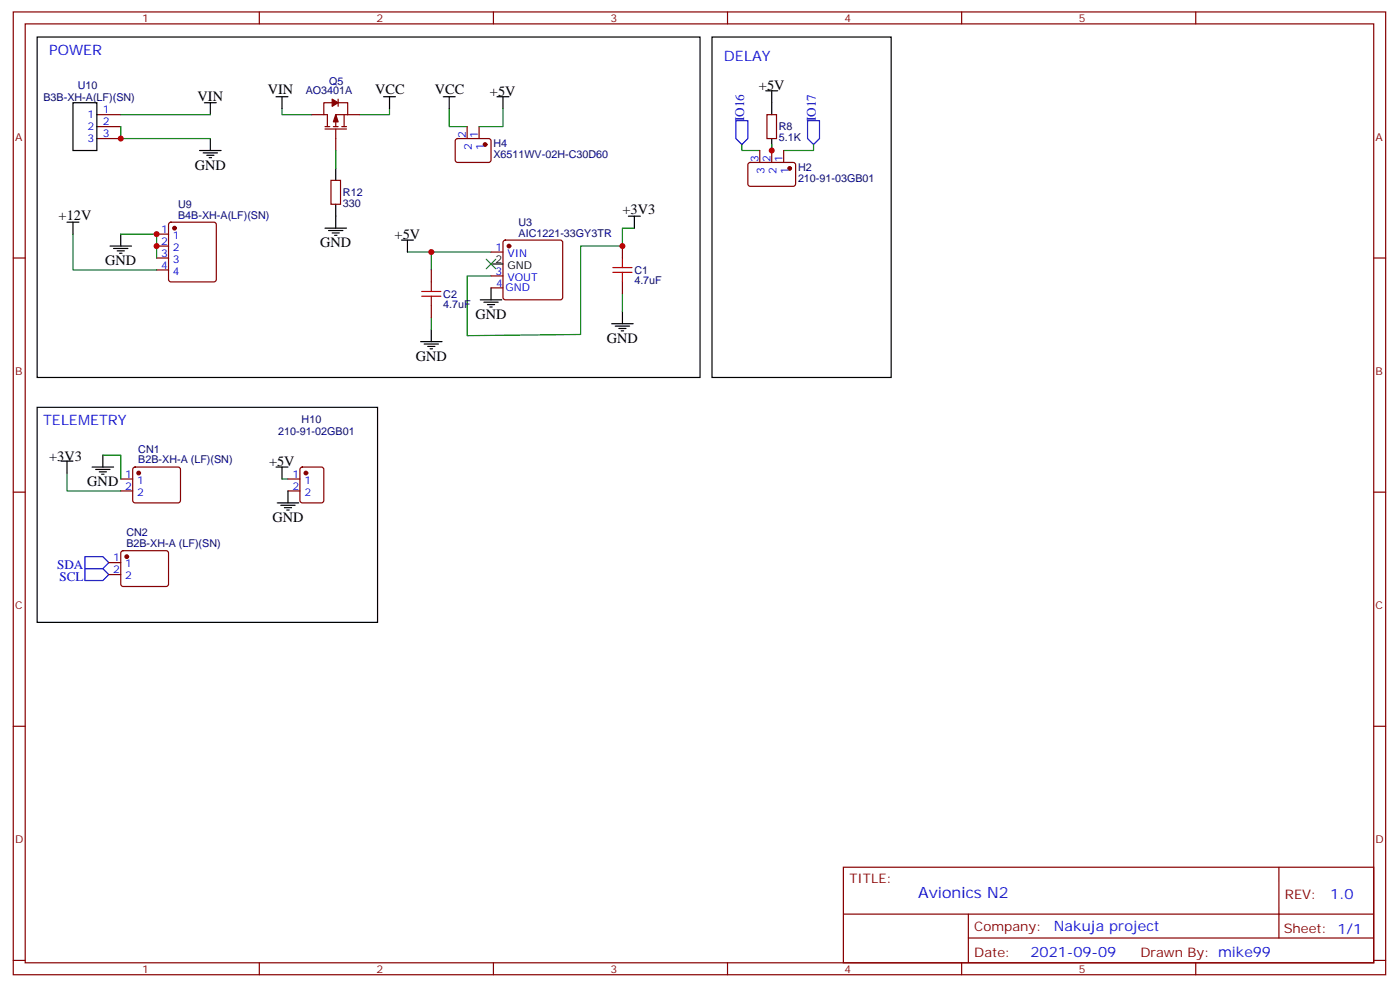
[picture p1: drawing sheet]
<svg xmlns="http://www.w3.org/2000/svg" width="413mm" height="292mm" viewBox="0 0 413 292" stroke-linecap="round" stroke-linejoin="round" font-family="sans-serif">
<g fill="none" stroke="#870000" stroke-width=".35">
<path d="M3.9 3.5h405.4v284.4h-405.4zM7.4 7.1h398.3v277.2h-398.3zM76.6 3.5v3.6M145.7 3.5v3.6M214.9 3.5v3.6M284 3.5v3.6M353.2 3.5v3.6M28.6 37.4h7.1M28.6 33.9h7.1M92.1 33.9h3.5M96 38.1h6.3M96 37.4h1.4"/>
<path d="M98.1 30.3h-2.5v3.6h1.1v3.5M98.5 37.4h1.4M99.2 38.1v6.3M99.9 30.3h2.8v3.6M99.9 29.3v2.1M100.9 37.4h1.4M101.6 33.9v3.5M102.7 33.9h-3.5v3.5M102.7 33.9h3.5M138 37.4v3.5M141.5 37.4v3.5M226.5 33.9h2.8v7h-2.8z"/>
<path d="M28.6 40.9h7.1M97.8 53.3h2.8v7h-2.8zM134.7 41.1l.4-.2 9.5 .1 .4 .6v5.9l-.7 .5-9.4-.1-.5-.6v-5.7zM221.1 48.2l.5-.2h13l.4 .7-.1 5.9-.6 .4h-13l-.4-.7v-5.6zM224.4 44.4v3.6M227.9 44.4v3.6M231.5 44.4v3.6M3.9 76.2h3.5M46.2 76.2h3.6M46.2 69.1h3.6M46.2 72.7h3.6M46.2 79.7h3.6"/>
<path d="M50 65.8l.5-.2h12.7l.5 .2 .2 .5v16.2l-.2 .5-.5 .3h-12.7l-.5-.3-.2-.5v-16.2zM127.4 79.7v3.6M145 74.4h3.6M148.8 71.1l.5-.2h16.2l.5 .2 .2 .5v16.2l-.2 .5-.5 .2h-16.2l-.5-.2-.2-.5v-16.2zM183.8 72.7v3.5M405.7 76.2h3.6M127.4 90.3v3.5M145 81.5h3.6M145 85h3.6M183.8 83.3v3.5M39.4 138.1l.5-.2h12.7l.5 .2 .2 .5-.1 9.5-.6 .4h-13l-.4-.7v-9.2zM88.8 138.1l.5-.2h5.6l.7 .5v9.4l-.4 .7h-5.9l-.7-.4v-9.5z"/>
<path d="M3.9 145.3h3.5M35.7 141.5h3.5M35.7 145h3.5M85.1 141.5h3.5M85.1 145h3.5M405.7 145.3h3.6M32.1 166.2h3.6M32.1 169.7h3.6M35.9 162.8l.5-.2h12.7l.5 .2 .2 .5-.1 9.5-.6 .4-13-.1-.4-.6v-9.2zM3.9 214.5h3.5M405.7 214.5h3.6M249.1 256.1h156.6v28.2h-156.6z"/>
<path d="M377.7 256.1v20.9M249.1 270h156.5M286 277h119.6M286 270v14.1M3.9 283.6h3.5M76.6 284.3v3.6M145.7 284.3v3.6M214.9 284.3v3.6M284 284.3v3.6M353.2 284.3v3.6M405.7 283.6h3.6"/>
</g>
<path d="M217.3 35.6h3.6v5.3l-1.8 1.8-1.8-1.8zM238.5 35.6h3.5v5.3l-1.7 1.8-1.8-1.8zM25.1 164.4h5.3l1.7 1.8-1.7 1.7h-5.3zM25.1 167.9h5.3l1.7 1.8-1.7 1.7h-5.3z" fill="none" stroke="#00f" stroke-width=".35"/>
<g fill="none" stroke="#000" stroke-width=".35">
<path d="M11 10.9h195.8v100.6h-195.8zM210.3 10.9h52.9v100.6h-52.9zM21.6 30.3h7v14.1h-7zM60.4 30.3h3.5M62.1 30.3v3.6M81.5 28.6h3.6M83.3 28.6v3.5M113.3 28.6h3.5M115 28.6v3.5M130.9 28.6h3.5M132.7 28.6v3.5M146.8 28.6h3.5"/>
<path d="M148.6 28.6v3.5M226.2 26.8h3.5M227.9 26.8v7.1M58.9 44.4h6.4M60 45.2h4.2M61.1 45.9h2.1M61.8 46.6h.7M62.1 40.9v3.5M99.2 49.7v3.6M227.9 40.9v3.5M19.8 65.6h3.5M21.6 65.6v3.5"/>
<path d="M32.5 72.7h6.3M33.5 73.4h4.3M34.6 74.1h2.1M35.3 74.8h.7M35.7 69.1v3.6M96 67.4h6.3M97 68.1h4.3M98.1 68.8h2.1M98.8 69.5h.7M99.2 60.3v7.1M118.6 70.9h3.5M120.3 70.9v3.5"/>
<path d="M145 78h3.6M185.6 63.9h3.5M187.4 63.9v3.5M127.4 97.4v3.5M141.9 88.5h6.3M142.9 89.3h4.2M144 90h2.1M144.7 90.7h.7M145 85v3.5M180.7 95.6h6.3M181.7 96.3h4.2M182.8 97h2.1"/>
<path d="M183.5 97.7h.7M183.8 92.1v3.5M124.2 100.9h6.4M125.3 101.6h4.2M126.3 102.3h2.1M127 103h.7M11 120.3h100.5v63.5h-100.5zM18 136.2h3.6M19.8 136.2v3.5M27.2 137.9h6.3M28.3 138.6h4.2M29.3 139.3h2.1"/>
<path d="M30.4 134.4v3.5M81.5 137.9h3.6M83.3 137.9v3.6M30 140.1h.7M81.9 148.5h6.3M82.9 149.2h4.3M84 149.9h2.1M84.7 150.6h.7M85.1 145v3.5"/>
</g>
<g fill="none" stroke="#008700" stroke-width=".35">
<path d="M35.7 37.4v3.5h26.4M35.7 33.9h26.4M83.3 32.1v1.8h8.8M115 32.1v1.8h-8.8M132.7 32.1v5.3h5.3M148.6 32.1v5.3h-7.1M99.2 44.4v5.3M219.1 42.7v1.7h5.3M227.9 42.7v1.7M240.3 42.7v1.7h-8.8M21.6 69.1v10.6h24.6M35.7 69.1h10.5v7.1"/>
<path d="M120.3 74.4h24.7M127.4 74.4v5.3M187.4 67.4h-3.6v5.3h-12.3v26.1l-33.5 .3v-17.6h7M127.4 93.8v3.6M183.8 86.8v5.3M19.8 139.7v5.3h15.9M30.4 134.4h5.3v7.1M83.3 141.5h1.8"/>
</g>
<g fill="#870000" stroke="#870000" stroke-width=".35">
<path d="M99.2 33.9l.7 2.1h-1.4z"/>
<path d="M98.1 29.3l1.8 1-1.8 1.1z"/>
<circle cx="233.2" cy="49.7" r=".53"/>
<circle cx="143.3" cy="42.7" r=".53"/>
<circle cx="90.3" cy="139.7" r=".53"/>
<circle cx="150.3" cy="72.7" r=".53"/>
<circle cx="51.5" cy="67.4" r=".53"/>
<circle cx="41" cy="139.7" r=".53"/>
<circle cx="37.4" cy="164.4" r=".53"/>
</g>
<path d="M143.6 76.6l2.8 2.8M146.4 76.6l-2.8 2.8" fill="none" stroke="#3c3" stroke-width=".35"/>
<path d="M181 79h5.7M183.8 76.2v2.8M124.6 87.5h5.6M124.6 86.1h5.6M127.4 83.3v2.8M127.4 87.5v2.8M181 80.4h5.7M183.8 80.4v2.9" fill="none" stroke="#a10000" stroke-width=".35"/>
<g fill="#c00">
<circle cx="227.9" cy="44.4" r=".88"/>
<circle cx="127.4" cy="74.4" r=".88"/>
<circle cx="183.8" cy="72.7" r=".88"/>
<circle cx="46.2" cy="72.7" r=".88"/>
<circle cx="46.2" cy="69.1" r=".88"/>
<circle cx="35.7" cy="40.9" r=".88"/>
</g>
<text font-size="4.6" fill="#00f" x="271.2" y="265.1">Avionics N2</text>
<g font-size="4.2" fill="#00f">
<text x="14.5" y="16.2">POWER</text>
<text x="213.8" y="18">DELAY</text>
<text x="12.7" y="125.6">TELEMETRY</text>
<text x="392.9" y="265.4">1.0</text>
<text x="311.3" y="274.9">Nakuja project</text>
<text x="304.3" y="282.7">2021-09-09</text>
</g>
<g font-size="4.2">
<text x="58.4" y="30">VIN</text>
<text x="79.1" y="27.9">VIN</text>
<text x="110.8" y="27.9">VCC</text>
<text x="128.4" y="27.9">VCC</text>
<text x="144.7" y="28.2">+5V</text>
<text x="224.2" y="26.5">+5V</text>
<text x="57.5" y="50.1">GND</text>
<text x="17.3" y="64.9">+12V</text>
<text x="183.8" y="63.1">+3V3</text>
<text x="116.6" y="70.6">+5V</text>
<text x="94.6" y="73">GND</text>
<text x="31.1" y="78.3">GND</text>
<text x="140.4" y="94.2">GND</text>
<text x="179.2" y="101.2">GND</text>
<text x="122.8" y="106.5">GND</text>
<text x="14.5" y="136.2">+3V3</text>
<text x="79.5" y="137.6">+5V</text>
<text x="25.8" y="143.6">GND</text>
<text x="80.5" y="154.2">GND</text>
</g>
<g font-size="3.9" fill="#00f">
<text x="219.8" y="35.8" transform="rotate(-90 219.8 35.8)">IO16</text>
<text x="241" y="35.8" transform="rotate(-90 241 35.8)">IO17</text>
<text x="16.9" y="168">SDA</text>
<text x="17.5" y="171.5">SCL</text>
</g>
<g font-size="3.9" fill="#800">
<text x="250.9" y="260.7">TITLE:</text>
<text x="379.5" y="265.4">REV:</text>
<text x="287.8" y="274.9">Company:</text>
<text x="379.1" y="275.5">Sheet: 1/1</text>
<text x="287.8" y="282.6">Date:</text>
<text x="336.8" y="282.7">Drawn By: mike99</text>
</g>
<g font-size="3.2" fill="#800">
<text x="42" y="6.5">1</text>
<text x="111.2" y="6.5">2</text>
<text x="180.3" y="6.5">3</text>
<text x="249.4" y="6.5">4</text>
<text x="318.6" y="6.5">5</text>
<text x="4.4" y="41.6">A</text>
<text x="406.3" y="41.6">A</text>
<text x="4.4" y="110.8">B</text>
<text x="406.3" y="110.8">B</text>
<text x="4.4" y="179.9">C</text>
<text x="406.3" y="179.9">C</text>
<text x="4.4" y="249.1">D</text>
<text x="406.3" y="249.1">D</text>
<text x="42" y="287.3">1</text>
<text x="111.2" y="287.3">2</text>
<text x="180.3" y="287.3">3</text>
<text x="249.4" y="287.3">4</text>
<text x="318.6" y="287.3">5</text>
</g>
<g font-size="3.2" fill="#000080">
<text x="12.8" y="29.7">B3B-XH-A(LF)(SN)</text>
<text x="23" y="26.2">U10</text>
<text x="90.3" y="27.9">AO3401A</text>
<text x="97.2" y="25.1">Q5</text>
<text x="230" y="41.7">5.1K</text>
<text x="230" y="38.5">R8</text>
<text x="145.7" y="46.7">X6511WV-02H-C30D60</text>
<text x="145.7" y="43.5">H4</text>
<text x="235.7" y="53.7">210-91-03GB01</text>
<text x="235.7" y="50.5">H2</text>
<text x="101.3" y="58">R12</text>
<text x="52.6" y="64.6">B4B-XH-A(LF)(SN)</text>
<text x="52.6" y="61.3">U9</text>
<text x="101.3" y="61.1">330</text>
<text x="153.2" y="69.8">AIC1221-33GY3TR</text>
<text x="153.2" y="66.7">U3</text>
<text x="187.4" y="83.8">4.7uF</text>
<text x="187.4" y="80.9">C1</text>
<text x="130.9" y="88">C2</text>
<text x="130.9" y="90.9">4.7uF</text>
<text x="89.1" y="125">H10</text>
<text x="82.2" y="128.5">210-91-02GB01</text>
<text x="40.8" y="136.9">B2B-XH-A (LF)(SN)</text>
<text x="40.8" y="133.7">CN1</text>
<text x="37.3" y="161.6">B2B-XH-A (LF)(SN)</text>
<text x="37.3" y="158.4">CN2</text>
</g>
<g font-size="3.2" fill="#00f">
<text x="25.9" y="34.9">1</text>
<text x="30.4" y="33.5">1</text>
<text x="25.9" y="38.5">2</text>
<text x="25.9" y="42">3</text>
<text x="30.4" y="37">2</text>
<text x="30.4" y="40.6">3</text>
<text x="137.6" y="40.7" transform="rotate(-90 137.6 40.7)">2</text>
<text x="141.1" y="40.7" transform="rotate(-90 141.1 40.7)">1</text>
<text x="139.4" y="44.2" transform="rotate(-90 139.4 44.2)">2</text>
<text x="142.9" y="44.2" transform="rotate(-90 142.9 44.2)">1</text>
<text x="224" y="47.8" transform="rotate(-90 224 47.8)">3</text>
<text x="227.6" y="47.8" transform="rotate(-90 227.6 47.8)">2</text>
<text x="231.1" y="47.8" transform="rotate(-90 231.1 47.8)">1</text>
<text x="225.8" y="51.3" transform="rotate(-90 225.8 51.3)">3</text>
<text x="229.3" y="51.3" transform="rotate(-90 229.3 51.3)">2</text>
<text x="232.9" y="51.3" transform="rotate(-90 232.9 51.3)">1</text>
<text x="47.6" y="68.8">1</text>
<text x="51.1" y="70.6">1</text>
<text x="47.6" y="72.3">2</text>
<text x="47.6" y="75.8">3</text>
<text x="51.1" y="74.1">2</text>
<text x="51.1" y="77.6">3</text>
<text x="146.4" y="74.1">1</text>
<text x="149.9" y="75.8">VIN</text>
<text x="47.6" y="79.4">4</text>
<text x="51.1" y="81.1">4</text>
<text x="146.4" y="81.1">3</text>
<text x="149.9" y="82.9">VOUT</text>
<text x="146.5" y="84.7">4</text>
<text x="149.3" y="86.1">GND</text>
<text x="37" y="141.1">1</text>
<text x="40.5" y="142.9">1</text>
<text x="86.4" y="141.1">1</text>
<text x="89.9" y="142.9">1</text>
<text x="37" y="144.6">2</text>
<text x="40.5" y="146.4">2</text>
<text x="86.4" y="144.6">2</text>
<text x="89.9" y="146.4">2</text>
<text x="33.5" y="165.8">1</text>
<text x="37" y="167.6">1</text>
<text x="33.5" y="169.3">2</text>
<text x="37" y="171.1">2</text>
</g>
<g font-size="3.2">
<text x="146.4" y="77.6">2</text>
<text x="149.9" y="79.4">GND</text>
</g>
</svg>
